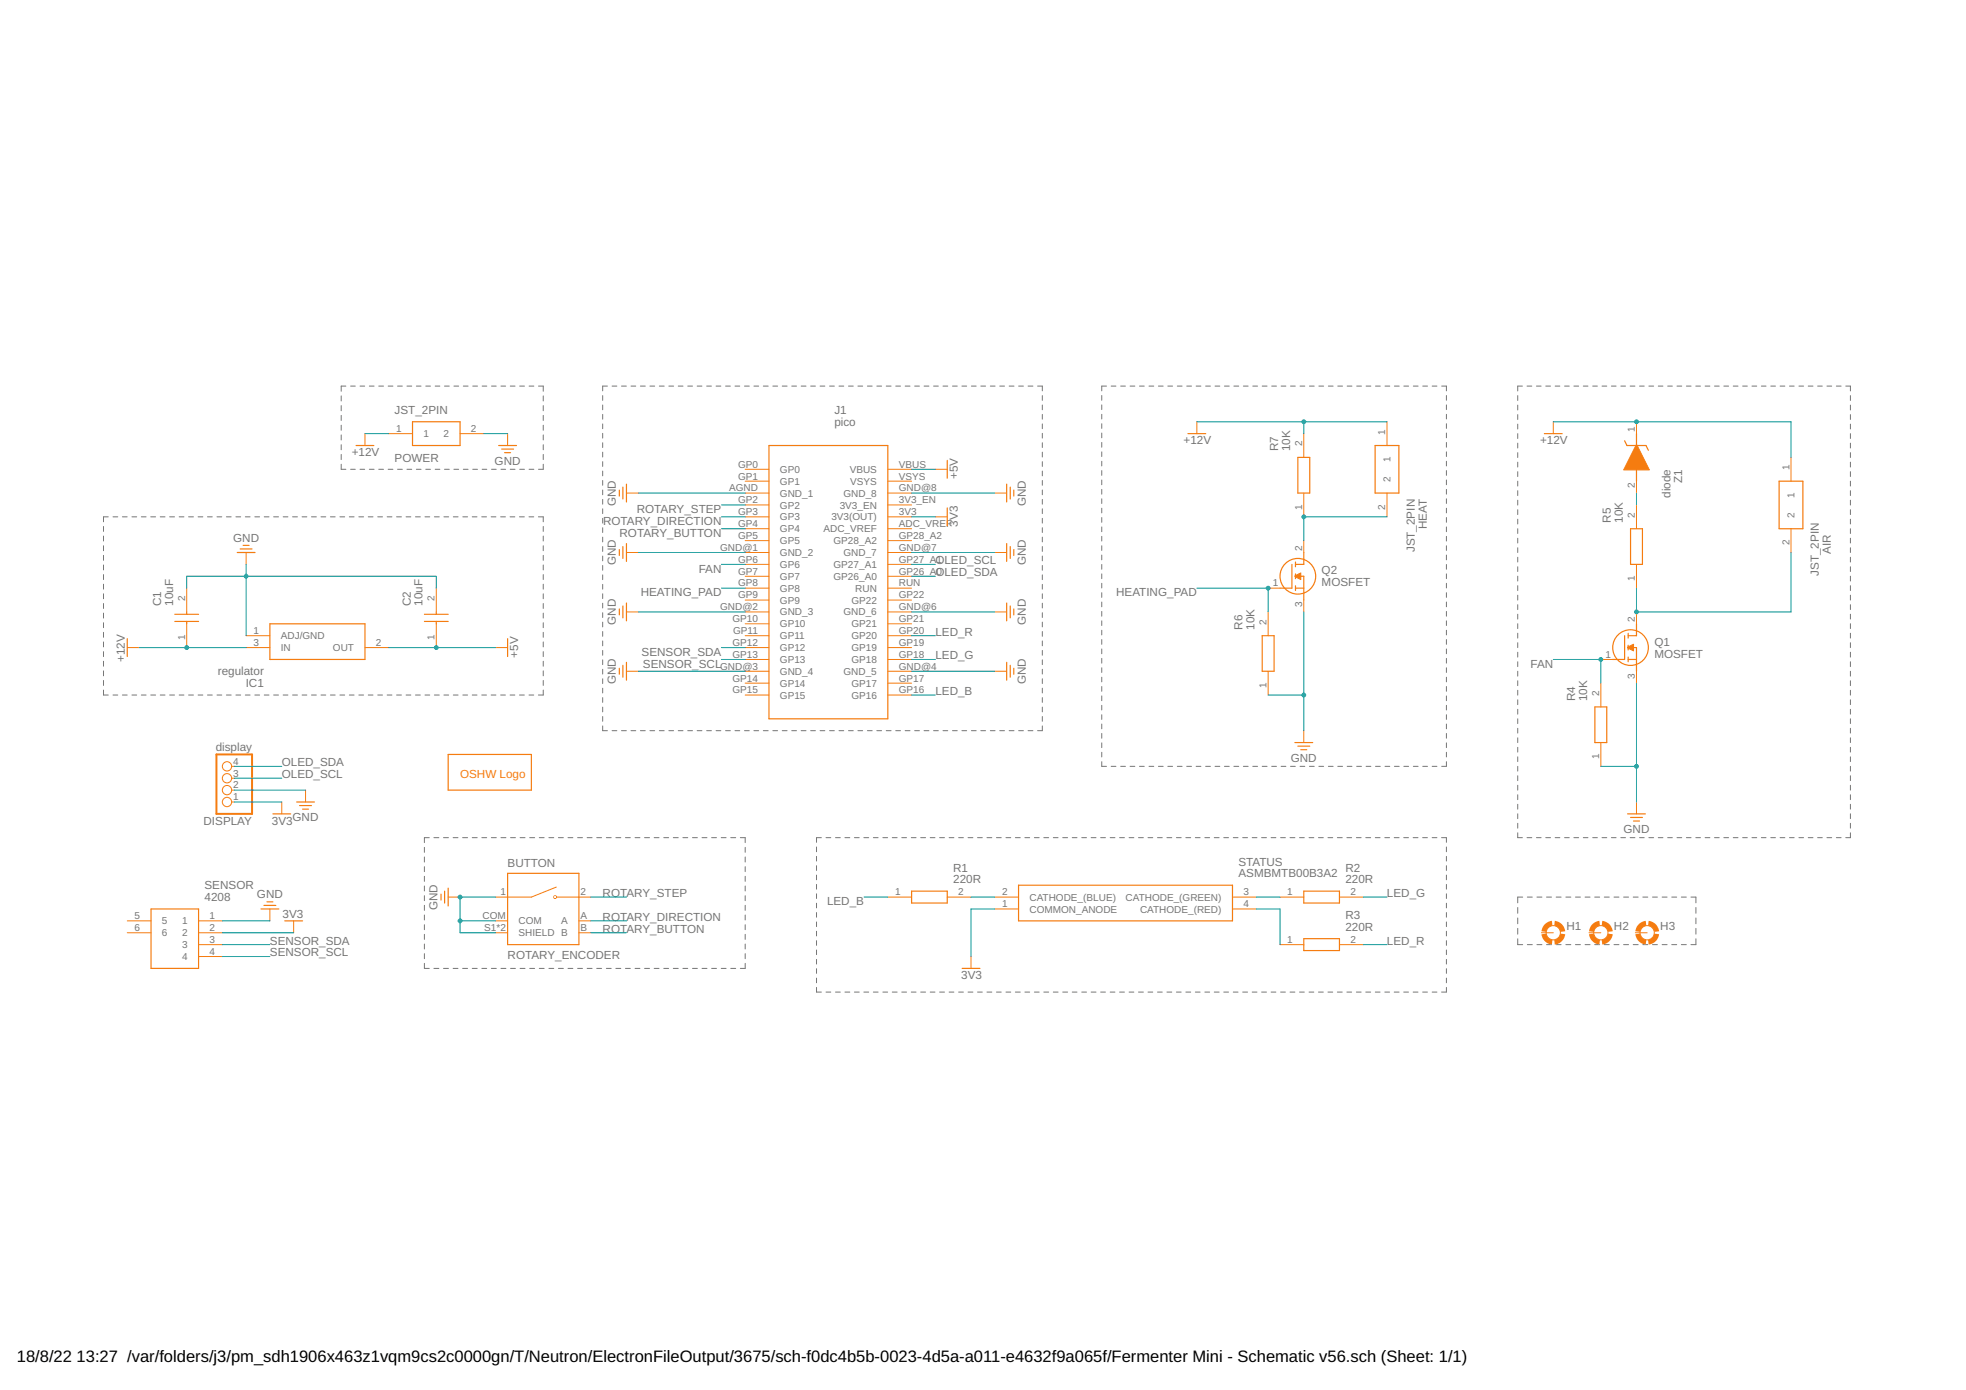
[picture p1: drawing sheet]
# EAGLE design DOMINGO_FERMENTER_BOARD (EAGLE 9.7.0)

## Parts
AIR  JST_2PIN  [1769]
BUTTON  ROTARY_ENCODER  [XDCR_PEC11R-4215F-S0024]
C1  10uF  CAP_10UF  [CAPC2114X145N]
C2  10uF  CAP_10UF  [CAPC2114X145N]
DISPLAY  display  OLED_DISPLAY_1_3  [1X04-OLED_I2C]
GOLD_ORB_SM1  OSHWLOGOLOGO5MM  [OSHW_5MM]
H1  MOUNT-PAD-ROUND3.2  [3,2-PAD]
H2  MOUNT-PAD-ROUND3.2  [3,2-PAD]
H3  MOUNT-PAD-ROUND3.2  [3,2-PAD]
HEAT  JST_2PIN  [1769]
IC1  regulator  VOLT_REG  [LM317MADTRKG]
J1  pico  PICOPICO-TH-CLEAN  [RPI_PICO_TH]
POWER  JST_2PIN  [1769]
Q1  MOSFET  [FFSD0465A]
Q2  MOSFET  [FFSD0465A]
R1  220R  RES_1206  [RESC3116X65N]
R2  220R  RES_1206  [RESC3116X65N]
R3  220R  RES_1206  [RESC3116X65N]
R4  10K  RES_1206  [RESC3116X65N]
R5  10K  RES_1206  [RESC3116X65N]
R6  10K  RES_1206  [RESC3116X65N]
R7  10K  RES_1206  [RESC3116X65N]
SENSOR  4208  [4208]
STATUS  ASMBMTB00B3A2  LED_RGB  [ASMBMTB00B3A2]
Z1  diode  DIODE  [SOD3716X135N]

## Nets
3V3 [signal]: DISPLAY.1(VDD) J1.3V3(3V3(OUT)) SENSOR.2 STATUS.1(COMMON_ANODE)
+5V [POWER]: C2.1 IC1.2(OUT) J1.VBUS
+12V [POWER]: AIR.1 C1.1 HEAT.1 IC1.3(IN) POWER.1 R7.2 Z1.1(K)
FAN [POWER]: J1.GP6 Q1.1(G) R4.2
GND: BUTTON.1 BUTTON.COM BUTTON.S1(SHIELD) BUTTON.S2(SHIELD) C1.2 C2.2 DISPLAY.2(GND) IC1.1(ADJ/GND) J1.AGND(GND_1) J1.GND@1(GND_2) J1.GND@2(GND_3) J1.GND@3(GND_4) J1.GND@4(GND_5) J1.GND@6(GND_6) J1.GND@7(GND_7) J1.GND@8(GND_8) POWER.2 Q1.3(S) Q2.3(S) R4.1 R6.1 SENSOR.1
HEATING_PAD [POWER]: J1.GP8 Q2.1(G) R6.2
LED_B [signal]: J1.GP16 R1.1
LED_G [signal]: J1.GP18 R2.2
LED_R [signal]: J1.GP20 R3.2
N$1: HEAT.2 Q2.2(D) R7.1
N$2: R1.2 STATUS.2(CATHODE_(BLUE))
N$3: R2.1 STATUS.3(CATHODE_(GREEN))
N$4: R3.1 STATUS.4(CATHODE_(RED))
N$6: AIR.2 Q1.2(D) R5.1
N$7: R5.2 Z1.2(A)
OLED_SCL [signal]: DISPLAY.3(SCK) J1.GP27_A1
OLED_SDA [signal]: DISPLAY.4(SDA) J1.GP26_A0
ROTARY_BUTTON [signal]: BUTTON.B J1.GP4
ROTARY_DIRECTION [signal]: BUTTON.A J1.GP3
ROTARY_STEP [signal]: BUTTON.2 J1.GP2
SENSOR_SCL [signal]: J1.GP13 SENSOR.4
SENSOR_SDA [signal]: J1.GP12 SENSOR.3
Unconnected: H1.B3,2(MOUNT) H2.B3,2(MOUNT) H3.B3,2(MOUNT) J1.3V3_EN J1.ADC_VREF J1.GP0 J1.GP1 J1.GP5 J1.GP7 J1.GP9 J1.GP10 J1.GP11 J1.GP14 J1.GP15 J1.GP17 J1.GP19 J1.GP21 J1.GP22 J1.GP28_A2 J1.RUN J1.VSYS SENSOR.5 SENSOR.6
